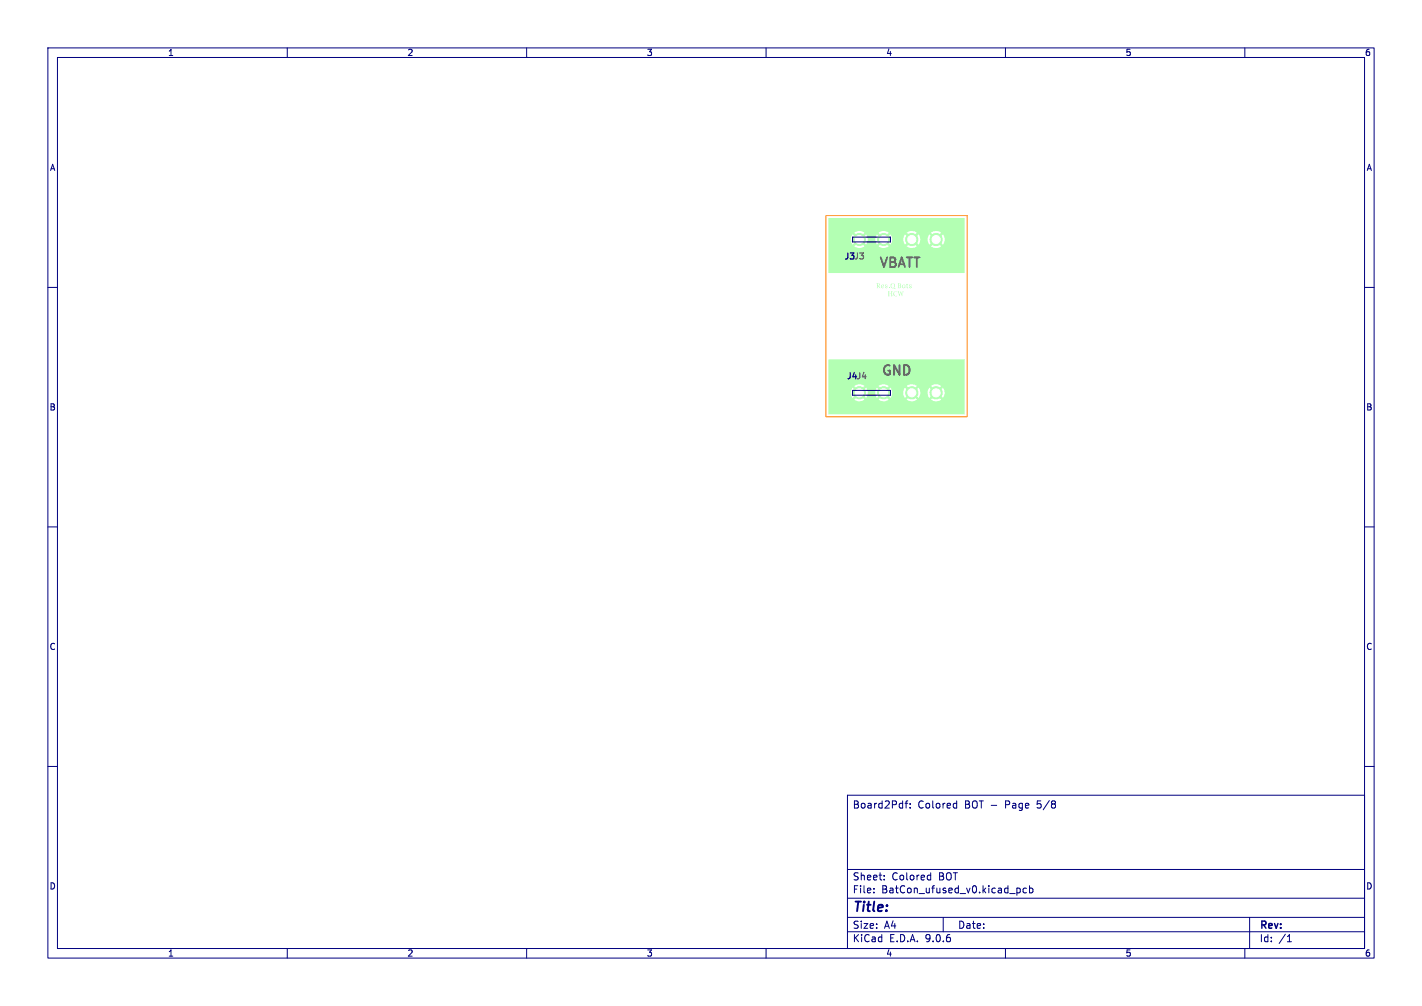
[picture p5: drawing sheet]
<svg xmlns="http://www.w3.org/2000/svg" width="297mm" height="210mm" viewBox="0 0 297 210" stroke-linecap="round" stroke-linejoin="round" font-family="sans-serif">
<g fill="#b3ffb3">
<path d="M183.1 59.1l.6 .1 .1 .2h-.2l-.3-.2v.4l.5-.2-.2 .3 .3 .5h-.2l-.3-.5v.5h-.3z"/>
<path d="M184.1 59.5h.5v.2l-.3-.2-.1 .2 .4 .1h-.4l.1 .3 .3-.1a.36 .36 0 0 1-.5 0 .36 .36 0 0 1 0-.5z"/>
<path d="M184.9 59.5l.4-.1v.2l-.2-.1-.1 .1a.28 .28 0 0 1 .4 .2 .28 .28 0 0 1-.2 .4l-.4-.1v-.1l.3 .1 .1-.1-.3-.3z"/>
<path d="M185.6 60h.2v.2h-.2z"/>
<path d="M186.1 59.3a.47 .47 0 0 1 .6-.1 .47 .47 0 0 1 .2 .4h-.1a.36 .36 0 0 0-.4-.4 .36 .36 0 0 0-.2 .6 .33 .33 0 0 0 .3 .3 .33 .33 0 0 0 .3-.5h.1v.2l-.3 .3 .5 .2h-.1a.96 .96 0 0 1-1-.7z"/>
<path d="M187.5 59.1l.7 .2-.1 .1-.3-.2v.4l.4-.2-.2 .2 .2 .3-.4-.2v.4l.4-.2-.1 .2-.6 .1z"/>
<path d="M188.5 59.5h.5l.1 .3h-.1a.25 .25 0 0 0-.3-.3 .25 .25 0 0 0-.1 .4l.2 .2 .2-.3a.22 .22 0 0 1 0 .3 .22 .22 0 0 1-.2 .1l-.4-.3z"/>
<path d="M189.4 59.3l.3 .1-.2 .1v.5l.2 .1-.3-.1-.1-.5z"/>
<path d="M189.9 59.5l.5-.1v.2l-.3-.1-.1 .1a.28 .28 0 0 1 .4 .2 .28 .28 0 0 1-.2 .4l-.3-.1v-.1l.2 .1 .2-.1-.4-.3z"/>
<path d="M185.5 60.8h.3l-.1 .5h.5l-.1-.5h.3v1h-.3l.1-.5h-.5l.1 .5h-.3z"/>
<path d="M186.7 60.9l.5-.1h.2v.2a.42 .42 0 0 0-.6 .1 .42 .42 0 0 0 0 .6 .42 .42 0 0 0 .6 0 .51 .51 0 0 1-.7 0 .51 .51 0 0 1 0-.8z"/>
<path d="M187.5 60.8h.3l.1 .8 .3-.8 .2 .8 .2-.7-.1-.1h.2l-.3 1-.3-.7-.3 .7z"/>
</g>
<g fill="#b3ffb3" stroke="#b3ffb3" stroke-width=".21">
<circle cx="179.5" cy="82" r="1.27"/>
<circle cx="184.6" cy="82" r="1.27"/>
<circle cx="179.5" cy="50" r="1.27"/>
<circle cx="184.6" cy="50" r="1.27"/>
<circle cx="195.5" cy="82" r="1.27"/>
<circle cx="190.4" cy="82" r="1.27"/>
<circle cx="195.5" cy="50" r="1.27"/>
<circle cx="190.4" cy="50" r="1.27"/>
</g>
<g fill="#b3ffb3">
<path d="M173.1 75l28.4 .1v6.8h-4.2l-.4-1-.6 .7-.4-.4 .7-.6a1.76 1.76 0 0 0-2.1 0l.6 .6-.3 .4-.7-.7-.4 1h-1.5l-.3-1-.7 .7-.4-.4 .7-.6a1.76 1.76 0 0 0-2.1 0l.6 .6-.3 .4-.7-.7-.3 1h-2.4l-.3-1-.7 .7-.3-.4 .6-.6a1.76 1.76 0 0 0-2.1 0l.7 .6-.4 .4-.7-.7-.3 1h-1.5l-.4-1-.7 .7-.3-.4 .7-.6a1.76 1.76 0 0 0-2.2 0l.7 .6-.4 .4-.6-.7a1.76 1.76 0 0 0 0 2.2l.6-.7 .4 .4-.7 .6a1.76 1.76 0 0 0 2.2 0l-.7-.6 .3-.4 .7 .7 .3-.5 .1-.7h1.5l.1 .7 .2 .5 .7-.7 .4 .4-.7 .6a1.76 1.76 0 0 0 2.1 0l-.6-.6 .3-.4 .7 .7 .3-.5v-.7h2.4l.1 .7 .2 .5 .7-.7 .3 .4-.6 .6a1.76 1.76 0 0 0 2.1 0l-.7-.6 .4-.4 .7 .7 .2-.5 .1-.7h1.5l.1 .7 .3 .5 .7-.7 .3 .4-.6 .6a1.76 1.76 0 0 0 2.1 0l-.7-.6 .4-.4 .6 .7 .3-.5 .1-.7h4.2v4.5l-28.4 .1z"/>
<path d="M173.1 45.5l28.4 .1v4.3h-4.2l-.4-1-.6 .7-.4-.4 .7-.6a1.76 1.76 0 0 0-2.1 0l.6 .6-.3 .4-.7-.7-.4 1h-1.5l-.3-1-.7 .7-.4-.4 .7-.6a1.76 1.76 0 0 0-2.1 0l.6 .6-.3 .4-.7-.7-.3 1h-2.4l-.3-1-.7 .7-.3-.4 .6-.6a1.76 1.76 0 0 0-2.1 0l.7 .6-.4 .4-.7-.7-.3 1h-1.5l-.4-1-.7 .7-.3-.4 .7-.6a1.76 1.76 0 0 0-2.2 0l.7 .6-.4 .4-.6-.7a1.76 1.76 0 0 0 0 2.2l.6-.7 .4 .4-.7 .6a1.76 1.76 0 0 0 2.2 0l-.7-.6 .3-.4 .7 .7 .3-.5 .1-.7h1.5l.1 .7 .2 .5 .7-.7 .4 .4-.7 .6a1.76 1.76 0 0 0 2.1 0l-.6-.6 .3-.4 .7 .7 .3-.5v-.7h2.4l.1 .7 .2 .5 .7-.7 .3 .4-.6 .6a1.76 1.76 0 0 0 2.1 0l-.7-.6 .4-.4 .7 .7 .2-.5 .1-.7h1.5l.1 .7 .3 .5 .7-.7 .3 .4-.6 .6a1.76 1.76 0 0 0 2.1 0l-.7-.6 .4-.4 .6 .7 .3-.5 .1-.7h4.2l-.1 7.1h-28.3z"/>
</g>
<g fill="#fff" stroke="#fff" stroke-width=".21">
<circle cx="179" cy="66" r="1.6"/>
<circle cx="194.5" cy="66" r="1.6"/>
<circle cx="179.5" cy="82" r=".85"/>
<circle cx="184.6" cy="82" r=".85"/>
<circle cx="179.5" cy="50" r=".85"/>
<circle cx="184.6" cy="50" r=".85"/>
<circle cx="195.5" cy="82" r=".85"/>
<circle cx="190.4" cy="82" r=".85"/>
<circle cx="195.5" cy="50" r=".85"/>
<circle cx="190.4" cy="50" r=".85"/>
</g>
<path d="M178.1 49.5l-.1 1M181 49.5h2M181 50.5h2M186 49.5v1M178.1 81.5l-.1 1M181 81.5h2M181 82.5h2M186 81.5v1" fill="none" stroke="#626262" stroke-width=".21"/>
<g fill="none" stroke="#000080" stroke-width=".21">
<path d="M10 10h277v190h-277zM12 12h273v186h-273zM60 10v2M110 10v2M160 10v2M210 10v2M260 10v2M178.1 49.5h7.9v1h-7.9zM10 60h2M285 60h2M178.1 81.5h7.9v1h-7.9zM10 110h2"/>
<path d="M285 110h2M10 160h2M177 166h108v32h-108zM189 167.7h.6M189.6 167.2l-.4 .2v1.3M190.1 168.6v.1M190.1 167.8v.1M199.4 167.7l.4 .1M199.8 167.2v1.5M199.8 168.6l-.4 .1M285 160h2M60 198v2"/>
<path d="M110 198v2M160 198v2M177 194.5h108M177 191.5h108M177 187.5h108M177 181.5h108M182.5 186.3v.1M182.5 185.5v.1M184.7 183.6v.1M184.7 182.8v.1M194 182.7l.4 .1M194.4 182.2v1.5"/>
<path d="M194.4 183.6l-.4 .1M197 191.5v3M210 198v2M212.4 185.5l.4-.1 .3 .3-.1 .6h-.6M214.4 185.5l-.4-.1-.3 .3 .1 .6h.6M215 185.5l.5-.1 .2 .3-.1 .6h-.6M215 184.9v1.5M260 198v2M261 191.5v6.5M268.9 196.6h.8M269 195.5l.3-.4v1.5"/>
</g>
<path d="M172.5 45h29.5v42h-29.5z" fill="none" stroke="#ff8000" stroke-width=".21"/>
<g font-size="2.8" fill="#626262">
<text x="183.5" y="56">VBATT</text>
<text x="184" y="78.5">GND</text>
</g>
<text font-size="2.8" fill="#000080" x="178" y="190.9">Title:</text>
<g font-size="2.1" fill="#000080">
<text x="178" y="169">Board2Pdf:</text>
<text x="191.7" y="169">Colored</text>
<text x="201.5" y="169">BOT -</text>
<text x="210.2" y="169">Page</text>
<text x="217" y="169">5/8</text>
<text x="178" y="184">Sheet:</text>
<text x="186.2" y="184">Colored</text>
<text x="196.1" y="184">BOT</text>
<text x="178" y="186.7">File:</text>
<text x="184.1" y="186.7">BatCon_ufused_v0.kicad_pcb</text>
<text x="178" y="196.9">KiCad</text>
<text x="178" y="194.1">Size:</text>
<text x="184.7" y="194.1">A4</text>
<text x="185.7" y="196.9">E.D.A.</text>
<text x="193.3" y="196.9">9.0.6</text>
<text x="200" y="194.1">Date:</text>
<text x="263" y="194.3">Rev:</text>
<text x="263" y="196.9">Id:</text>
<text x="267.1" y="196.9">/1</text>
</g>
<g font-size="1.8" fill="#000080">
<text x="35" y="11.9">1</text>
<text x="85" y="11.9">2</text>
<text x="135" y="11.9">3</text>
<text x="185" y="11.9">4</text>
<text x="235" y="11.9">5</text>
<text x="285" y="11.9">6</text>
<text x="10.3" y="35.9">A</text>
<text x="285.4" y="35.9">A</text>
<text x="176.2" y="54.5">J3J3</text>
<text x="176.7" y="79.5">J4J4</text>
<text x="10.3" y="85.9">B</text>
<text x="285.3" y="85.9">B</text>
<text x="10.3" y="135.9">C</text>
<text x="285.3" y="135.9">C</text>
<text x="10.3" y="185.9">D</text>
<text x="285.3" y="185.9">D</text>
<text x="35" y="199.9">1</text>
<text x="85" y="199.9">2</text>
<text x="135" y="199.9">3</text>
<text x="185" y="199.9">4</text>
<text x="235" y="199.9">5</text>
<text x="285" y="199.9">6</text>
</g>
</svg>
